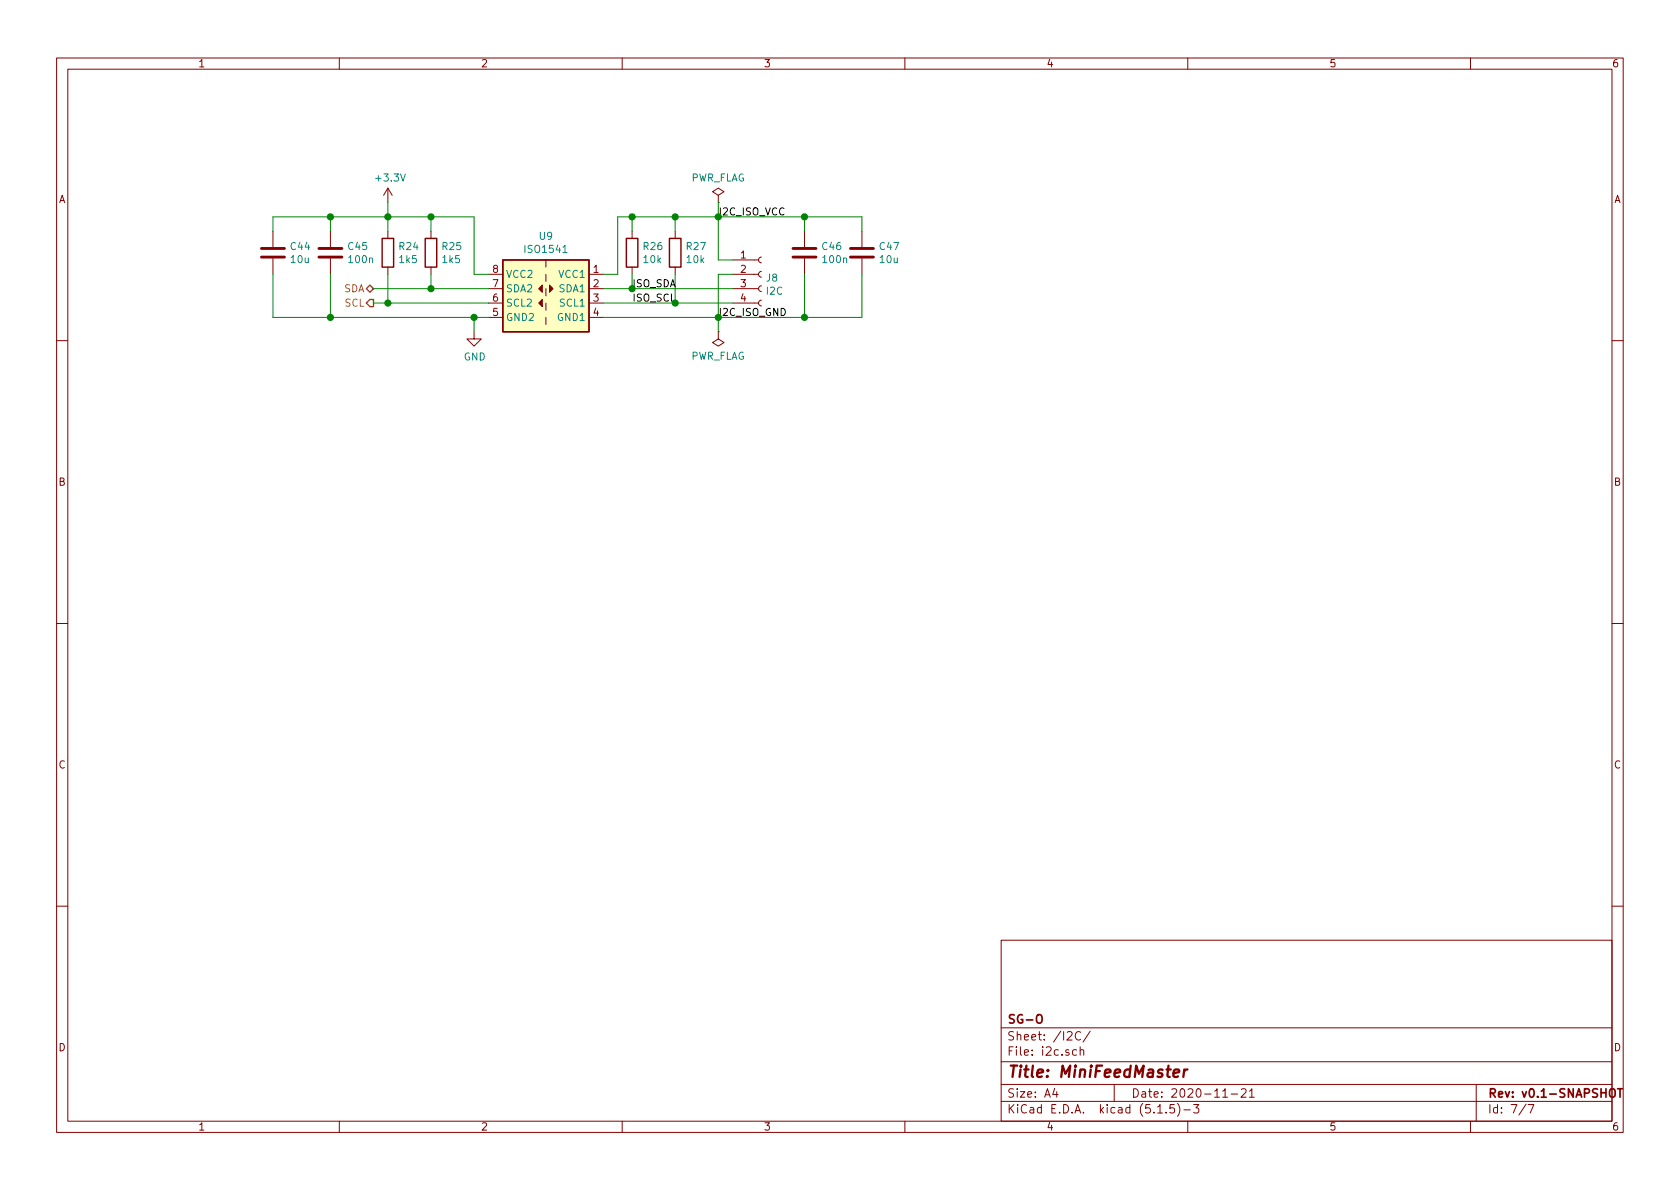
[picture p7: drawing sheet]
EESchema Schematic File Version 4
EELAYER 30 0
EELAYER END
$Descr A4 11693 8268
encoding utf-8
Sheet 7 7
Title "MiniFeedMaster"
Date "2020-11-21"
Rev "v0.1-SNAPSHOT"
Comp "SG-O"
Comment1 ""
Comment2 ""
Comment3 ""
Comment4 ""
$EndDescr
Text HLabel 2600 2100 0    50   Output ~ 0
SCL
Text HLabel 2600 2000 0    50   BiDi ~ 0
SDA
$Comp
L Isolator:ISO1541 U9
U 1 1
P 3800 2000
F 0 "U9" H 3800 2367 50  0000 C CNN
F 1 "ISO1541" H 3800 2276 50  0000 C CNN
F 2 "Package_SO:SOIC-8_3.9x4.9mm_P1.27mm" H 3800 1650 50  0001 C CNN
F 3 "http://www.ti.com/lit/ds/symlink/iso1541.pdf" H 3800 2050 50  0001 C CNN
F 4 "C143028" H 3800 2000 50  0001 C CNN "lcsc#"
F 5 "ISO1541DR" H 3800 2000 50  0001 C CNN "manf#"
	1    3800 2000
	-1   0    0    -1  
$EndComp
$Comp
L Device:R R?
U 1 1
P 3000 1750
AR Path="/5FE0391C/5FE34CC5" Ref="R?"  Part="1" 
AR Path="/5FE0881D/5FE34CC5" Ref="R?"  Part="1" 
AR Path="/5FE1F27C/5FE34CC5" Ref="R25"  Part="1" 
F 0 "R25" H 3070 1796 50  0000 L CNN
F 1 "1k5" H 3070 1705 50  0000 L CNN
F 2 "Resistor_SMD:R_0805_2012Metric" V 2930 1750 50  0001 C CNN
F 3 "~" H 3000 1750 50  0001 C CNN
F 4 "C118217" H 3000 1750 50  0001 C CNN "lcsc#"
F 5 "TC0525F1501T5E" H 3000 1750 50  0001 C CNN "manf#"
	1    3000 1750
	1    0    0    -1  
$EndComp
$Comp
L Device:R R?
U 1 1
P 2700 1750
AR Path="/5FE0391C/5FE353B4" Ref="R?"  Part="1" 
AR Path="/5FE0881D/5FE353B4" Ref="R?"  Part="1" 
AR Path="/5FE1F27C/5FE353B4" Ref="R24"  Part="1" 
F 0 "R24" H 2770 1796 50  0000 L CNN
F 1 "1k5" H 2770 1705 50  0000 L CNN
F 2 "Resistor_SMD:R_0805_2012Metric" V 2630 1750 50  0001 C CNN
F 3 "~" H 2700 1750 50  0001 C CNN
F 4 "C118217" H 2700 1750 50  0001 C CNN "lcsc#"
F 5 "TC0525F1501T5E" H 2700 1750 50  0001 C CNN "manf#"
	1    2700 1750
	1    0    0    -1  
$EndComp
Wire Wire Line
	2700 1900 2700 2100
Connection ~ 2700 2100
Wire Wire Line
	2700 2100 2600 2100
Wire Wire Line
	3000 1900 3000 2000
Connection ~ 3000 2000
Wire Wire Line
	3000 2000 2600 2000
Wire Wire Line
	3000 2000 3400 2000
Wire Wire Line
	2700 2100 3400 2100
Wire Wire Line
	3400 1900 3300 1900
Wire Wire Line
	3300 1900 3300 1500
Wire Wire Line
	3300 1500 3000 1500
Wire Wire Line
	2700 1500 2700 1600
Wire Wire Line
	3000 1600 3000 1500
Connection ~ 3000 1500
Wire Wire Line
	3000 1500 2700 1500
Wire Wire Line
	3400 2200 3300 2200
Wire Wire Line
	3300 2200 3300 2300
$Comp
L power:GND #PWR?
U 1 1
P 3300 2300
AR Path="/5FB747BE/5FE39F45" Ref="#PWR?"  Part="1" 
AR Path="/5FD8C23D/5FE39F45" Ref="#PWR?"  Part="1" 
AR Path="/5FE0391C/5FE39F45" Ref="#PWR?"  Part="1" 
AR Path="/5FE39F45" Ref="#PWR?"  Part="1" 
AR Path="/5FC5F106/5FE39F45" Ref="#PWR?"  Part="1" 
AR Path="/5FE1F27C/5FE39F45" Ref="#PWR028"  Part="1" 
F 0 "#PWR028" H 3300 2050 50  0001 C CNN
F 1 "GND" H 3305 2127 50  0000 C CNN
F 2 "" H 3300 2300 50  0001 C CNN
F 3 "" H 3300 2300 50  0001 C CNN
	1    3300 2300
	1    0    0    -1  
$EndComp
$Comp
L power:+3.3V #PWR?
U 1 1
P 2700 1400
AR Path="/5FB747BE/5FE3D45E" Ref="#PWR?"  Part="1" 
AR Path="/5FD8C23D/5FE3D45E" Ref="#PWR?"  Part="1" 
AR Path="/5FE0391C/5FE3D45E" Ref="#PWR?"  Part="1" 
AR Path="/5FE3D45E" Ref="#PWR?"  Part="1" 
AR Path="/5FC5F106/5FE3D45E" Ref="#PWR?"  Part="1" 
AR Path="/5FE1F27C/5FE3D45E" Ref="#PWR027"  Part="1" 
F 0 "#PWR027" H 2700 1250 50  0001 C CNN
F 1 "+3.3V" H 2715 1573 50  0000 C CNN
F 2 "" H 2700 1400 50  0001 C CNN
F 3 "" H 2700 1400 50  0001 C CNN
	1    2700 1400
	1    0    0    -1  
$EndComp
Wire Wire Line
	2700 1500 2700 1400
Connection ~ 2700 1500
$Comp
L Device:C C?
U 1 1
P 1900 1750
AR Path="/5FB747BE/5FE3FF7B" Ref="C?"  Part="1" 
AR Path="/5FD8C23D/5FE3FF7B" Ref="C?"  Part="1" 
AR Path="/5FDF3285/5FE3FF7B" Ref="C?"  Part="1" 
AR Path="/5FE1F27C/5FE3FF7B" Ref="C44"  Part="1" 
F 0 "C44" H 2015 1796 50  0000 L CNN
F 1 "10u" H 2015 1705 50  0000 L CNN
F 2 "Capacitor_SMD:C_1206_3216Metric" H 1938 1600 50  0001 C CNN
F 3 "~" H 1900 1750 50  0001 C CNN
F 4 "C14860" H 1900 1750 50  0001 C CNN "lcsc#"
F 5 "CL31B106KAHNNNE" H 1900 1750 50  0001 C CNN "manf#"
	1    1900 1750
	1    0    0    -1  
$EndComp
$Comp
L Device:C C?
U 1 1
P 2300 1750
AR Path="/5FB747BE/5FE3FF81" Ref="C?"  Part="1" 
AR Path="/5FD8C23D/5FE3FF81" Ref="C?"  Part="1" 
AR Path="/5FDF3285/5FE3FF81" Ref="C?"  Part="1" 
AR Path="/5FE1F27C/5FE3FF81" Ref="C45"  Part="1" 
F 0 "C45" H 2415 1796 50  0000 L CNN
F 1 "100n" H 2415 1705 50  0000 L CNN
F 2 "Capacitor_SMD:C_0603_1608Metric" H 2338 1600 50  0001 C CNN
F 3 "~" H 2300 1750 50  0001 C CNN
F 4 "C1591" H 2300 1750 50  0001 C CNN "lcsc#"
F 5 "CL10B104KB8NNNC" H 2300 1750 50  0001 C CNN "manf#"
	1    2300 1750
	1    0    0    -1  
$EndComp
Wire Wire Line
	2700 1500 2300 1500
Wire Wire Line
	1900 1500 1900 1600
Wire Wire Line
	2300 1600 2300 1500
Connection ~ 2300 1500
Wire Wire Line
	2300 1500 1900 1500
Wire Wire Line
	2300 1900 2300 2200
Wire Wire Line
	2300 2200 3300 2200
Connection ~ 3300 2200
Wire Wire Line
	2300 2200 1900 2200
Wire Wire Line
	1900 2200 1900 1900
Connection ~ 2300 2200
$Comp
L Device:R R?
U 1 1
P 4400 1750
AR Path="/5FE0391C/5FE42520" Ref="R?"  Part="1" 
AR Path="/5FE0881D/5FE42520" Ref="R?"  Part="1" 
AR Path="/5FE1F27C/5FE42520" Ref="R26"  Part="1" 
F 0 "R26" H 4470 1796 50  0000 L CNN
F 1 "10k" H 4470 1705 50  0000 L CNN
F 2 "Resistor_SMD:R_0603_1608Metric" V 4330 1750 50  0001 C CNN
F 3 "~" H 4400 1750 50  0001 C CNN
F 4 "C128781" H 4400 1750 50  0001 C CNN "lcsc#"
F 5 "TC0325F1002T5E" H 4400 1750 50  0001 C CNN "manf#"
	1    4400 1750
	1    0    0    -1  
$EndComp
$Comp
L Device:R R?
U 1 1
P 4700 1750
AR Path="/5FE0391C/5FE4296D" Ref="R?"  Part="1" 
AR Path="/5FE0881D/5FE4296D" Ref="R?"  Part="1" 
AR Path="/5FE1F27C/5FE4296D" Ref="R27"  Part="1" 
F 0 "R27" H 4770 1796 50  0000 L CNN
F 1 "10k" H 4770 1705 50  0000 L CNN
F 2 "Resistor_SMD:R_0603_1608Metric" V 4630 1750 50  0001 C CNN
F 3 "~" H 4700 1750 50  0001 C CNN
F 4 "C128781" H 4700 1750 50  0001 C CNN "lcsc#"
F 5 "TC0325F1002T5E" H 4700 1750 50  0001 C CNN "manf#"
	1    4700 1750
	1    0    0    -1  
$EndComp
Wire Wire Line
	4200 2000 4400 2000
Wire Wire Line
	4200 2100 4700 2100
Wire Wire Line
	5000 2200 5000 1900
Wire Wire Line
	5000 1900 5100 1900
Wire Wire Line
	4200 1900 4300 1900
Wire Wire Line
	4300 1900 4300 1500
Wire Wire Line
	4300 1500 4400 1500
Wire Wire Line
	5000 1500 5000 1800
Wire Wire Line
	5000 1800 5100 1800
Wire Wire Line
	4400 1600 4400 1500
Connection ~ 4400 1500
Wire Wire Line
	4400 1500 4700 1500
Wire Wire Line
	4700 1600 4700 1500
Connection ~ 4700 1500
Wire Wire Line
	4700 1500 5000 1500
Wire Wire Line
	4400 1900 4400 2000
Connection ~ 4400 2000
Wire Wire Line
	4400 2000 5100 2000
Wire Wire Line
	4700 1900 4700 2100
Connection ~ 4700 2100
Wire Wire Line
	4700 2100 5100 2100
$Comp
L Connector:Conn_01x04_Female J?
U 1 1
P 5300 1900
AR Path="/5FDF3285/5FE49CAD" Ref="J?"  Part="1" 
AR Path="/5FE1F27C/5FE49CAD" Ref="J8"  Part="1" 
F 0 "J8" H 5328 1876 50  0000 L CNN
F 1 "I2C" H 5328 1785 50  0000 L CNN
F 2 "global:TerminalBlock_KaiFeng_KF141R-4_1x04_P2.54mm" H 5300 1900 50  0001 C CNN
F 3 "~" H 5300 1900 50  0001 C CNN
F 4 "C475126" H 5300 1900 50  0001 C CNN "lcsc#"
F 5 "KF141R-2.54-4P" H 5300 1900 50  0001 C CNN "manf#"
	1    5300 1900
	1    0    0    -1  
$EndComp
$Comp
L Device:C C?
U 1 1
P 6000 1750
AR Path="/5FB747BE/5FE4A378" Ref="C?"  Part="1" 
AR Path="/5FD8C23D/5FE4A378" Ref="C?"  Part="1" 
AR Path="/5FDF3285/5FE4A378" Ref="C?"  Part="1" 
AR Path="/5FE1F27C/5FE4A378" Ref="C47"  Part="1" 
F 0 "C47" H 6115 1796 50  0000 L CNN
F 1 "10u" H 6115 1705 50  0000 L CNN
F 2 "Capacitor_SMD:C_1206_3216Metric" H 6038 1600 50  0001 C CNN
F 3 "~" H 6000 1750 50  0001 C CNN
F 4 "C14860" H 6000 1750 50  0001 C CNN "lcsc#"
F 5 "CL31B106KAHNNNE" H 6000 1750 50  0001 C CNN "manf#"
	1    6000 1750
	1    0    0    -1  
$EndComp
$Comp
L Device:C C?
U 1 1
P 5600 1750
AR Path="/5FB747BE/5FE4A382" Ref="C?"  Part="1" 
AR Path="/5FD8C23D/5FE4A382" Ref="C?"  Part="1" 
AR Path="/5FDF3285/5FE4A382" Ref="C?"  Part="1" 
AR Path="/5FE1F27C/5FE4A382" Ref="C46"  Part="1" 
F 0 "C46" H 5715 1796 50  0000 L CNN
F 1 "100n" H 5715 1705 50  0000 L CNN
F 2 "Capacitor_SMD:C_0603_1608Metric" H 5638 1600 50  0001 C CNN
F 3 "~" H 5600 1750 50  0001 C CNN
F 4 "C1591" H 5600 1750 50  0001 C CNN "lcsc#"
F 5 "CL10B104KB8NNNC" H 5600 1750 50  0001 C CNN "manf#"
	1    5600 1750
	1    0    0    -1  
$EndComp
Wire Wire Line
	5000 1500 5600 1500
Wire Wire Line
	6000 1500 6000 1600
Connection ~ 5000 1500
Wire Wire Line
	5600 1600 5600 1500
Connection ~ 5600 1500
Wire Wire Line
	5600 1500 6000 1500
Wire Wire Line
	5600 1900 5600 2200
Wire Wire Line
	5600 2200 5000 2200
Connection ~ 5000 2200
Wire Wire Line
	6000 1900 6000 2200
Wire Wire Line
	6000 2200 5600 2200
Connection ~ 5600 2200
$Comp
L power:PWR_FLAG #FLG?
U 1 1
P 5000 1400
AR Path="/5FC5F106/5FFF8E07" Ref="#FLG?"  Part="1" 
AR Path="/5FE1F27C/5FFF8E07" Ref="#FLG011"  Part="1" 
F 0 "#FLG011" H 5000 1475 50  0001 C CNN
F 1 "PWR_FLAG" H 5000 1573 50  0000 C CNN
F 2 "" H 5000 1400 50  0001 C CNN
F 3 "~" H 5000 1400 50  0001 C CNN
	1    5000 1400
	1    0    0    -1  
$EndComp
$Comp
L power:PWR_FLAG #FLG?
U 1 1
P 5000 2300
AR Path="/5FC5F106/5FFFA1C9" Ref="#FLG?"  Part="1" 
AR Path="/5FE1F27C/5FFFA1C9" Ref="#FLG012"  Part="1" 
F 0 "#FLG012" H 5000 2375 50  0001 C CNN
F 1 "PWR_FLAG" H 5000 2473 50  0000 C CNN
F 2 "" H 5000 2300 50  0001 C CNN
F 3 "~" H 5000 2300 50  0001 C CNN
	1    5000 2300
	-1   0    0    1   
$EndComp
Wire Wire Line
	5000 1400 5000 1500
Wire Wire Line
	5000 2200 5000 2300
Wire Wire Line
	4200 2200 5000 2200
Text Label 5000 2200 0    50   ~ 0
I2C_ISO_GND
Text Label 5000 1500 0    50   ~ 0
I2C_ISO_VCC
Text Label 4400 2000 0    50   ~ 0
ISO_SDA
Text Label 4400 2100 0    50   ~ 0
ISO_SCL
$EndSCHEMATC
